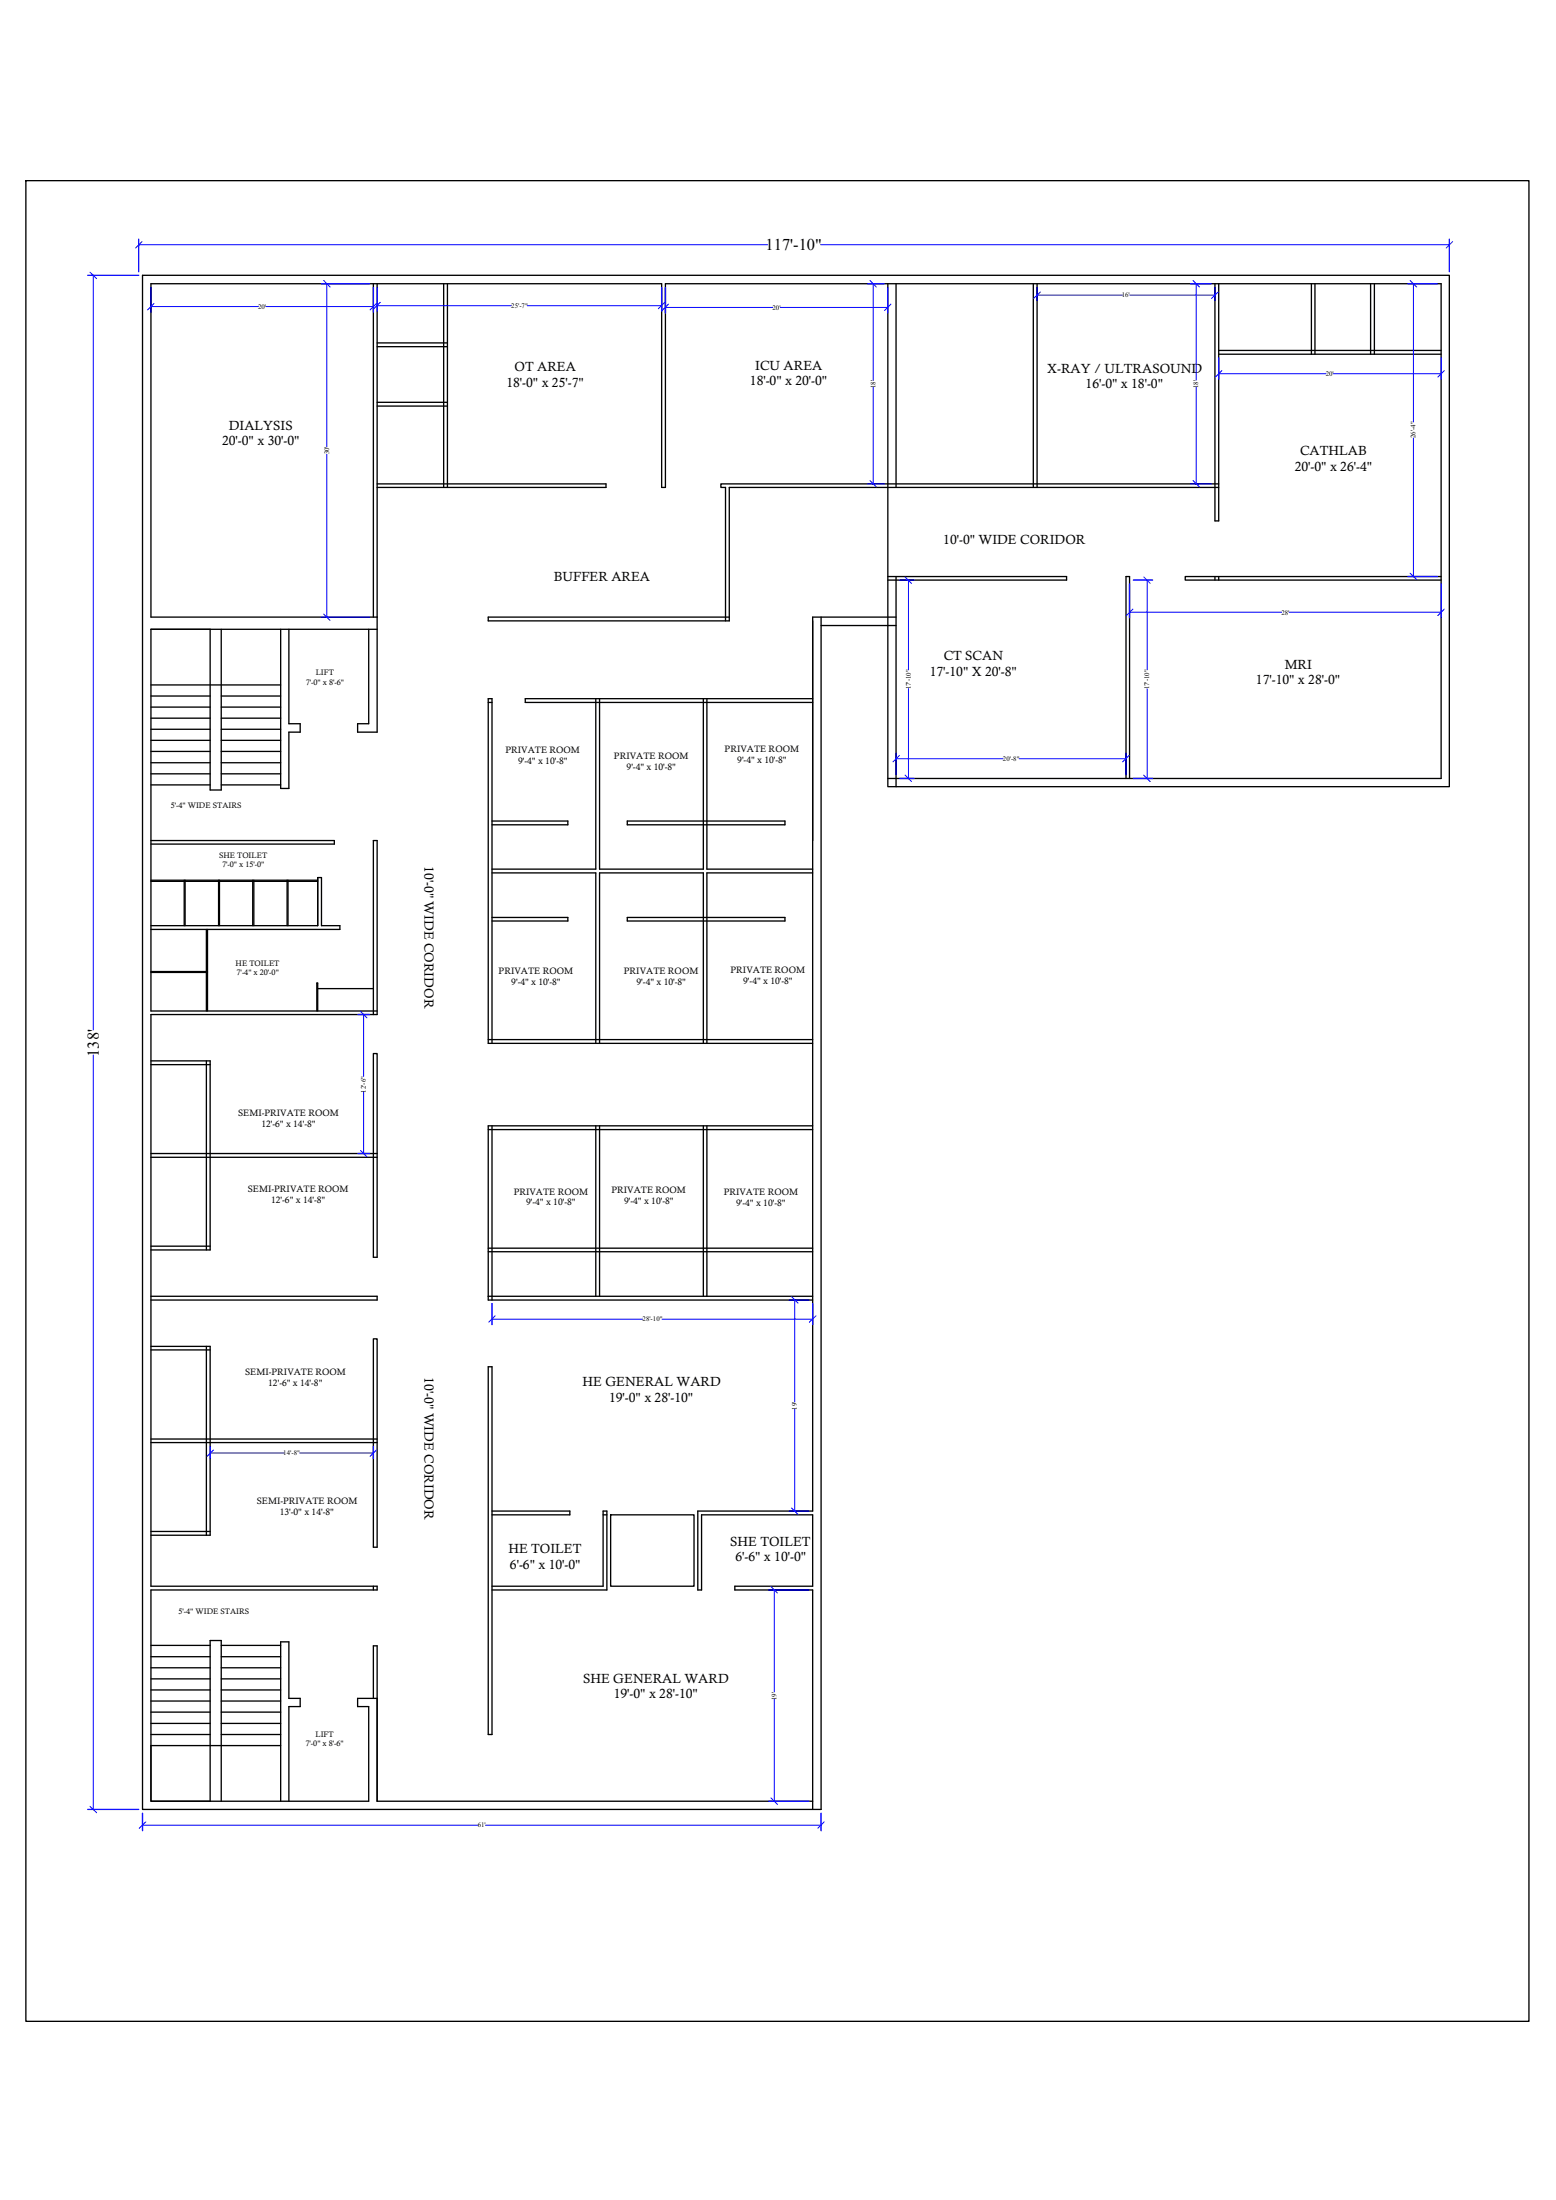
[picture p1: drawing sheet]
<svg xmlns="http://www.w3.org/2000/svg" width="297mm" height="420mm" viewBox="0 0 297 420" stroke-linecap="round" stroke-linejoin="round" font-family="sans-serif">
<!-- layer: A-ANNO-DIMS-30 -->
<g fill="none" stroke="#00f" stroke-width=".25">
<path d="M16.7 52.6h9.8M26.5 45.7v6.2M28.8 54.9v4.7M61.3 54.2h9.3M71.3 54.9v4.7M72 54.9v4.5M126.3 54.9v4.5M127 54.9v4.9M165.6 54.2h3.2M169.5 54.9v4.9M198 54.9v2.5M227.3 54.2h3.9"/>
<path d="M231.9 54.9v2.5M268.8 54.2h5.6M276.7 45.7v6.2M232.6 68.3v4.1M275.1 68.3v4.1M165.6 92.4h3.2M227.3 92.4h3.9M61.3 117.9h9.3M171.8 110.8h2.7M215.6 111.5v6.5M216.4 110.8h3.6M268.8 110.1h5.6"/>
<path d="M275.1 111.5v6.5M171.1 143.8v4.2M171.8 148.7h2.7M215 143.8v4.2M216.4 148.7h3.6M68.4 193.8h2.2M68.4 220.3h2.2M93.9 249v4M150.7 248.3h3.7M155.1 249v4M40.1 276.2v2.4M71.3 276.2v2.4"/>
<path d="M150.7 288.6h3.7M146.8 303.7h7.6M16.7 345.6h9.8M27.2 346.3v3.3M146.8 344h7.6M156.7 346.3v3.3"/>
</g>
<g fill="none" stroke="#00f" stroke-width=".19">
<path d="M17.8 52.6v144.1M26.5 46.7h120M28.8 58.5h20.5M50.7 58.5h20.6M62.4 54.2v31.1M72 58.4h25.6M100.7 58.4h25.6M127 58.7h20.5M149 58.7h20.5M156.7 46.7h120M166.7 54.2v18.4M198 56.3h16.3"/>
<path d="M215.6 56.3h16.3M228.3 54.2v18.4M269.8 54.2v26.4M166.7 74v18.4M228.3 74v18.4M232.6 71.4h20.5M254.6 71.4h20.5M62.4 86.7v31.2M269.8 83.7v26.4M173.4 110.8v17.1M215.6 116.9h29M219 110.8v17.1"/>
<path d="M246.1 116.9h29M173.4 131.5v17.2M219 131.5v17.2M171.1 144.9h20.4M194.5 144.9h20.5M69.4 193.8v11.8M17.8 201.5v144.1M69.4 208.5v11.8M93.9 251.9h28.8M126.4 251.9h28.7M151.7 248.3v19.5M40.1 277.5h14.1"/>
<path d="M57.2 277.5h14.1M151.7 269.1v19.5M147.8 303.7v19.4M147.8 324.5v19.5M27.2 348.6h64.1M92.7 348.6h64"/>
</g>
<!-- layer: 0 -->
<g fill="none" stroke="#00f" stroke-width=".19">
<path d="M17.2 52l1.2 1.2M27.1 46.1l-1.2 1.3M29.4 58l-1.2 1.2M61.8 53.6l1.2 1.2M71.9 58l-1.3 1.2M72.6 57.7l-1.2 1.3M126.9 57.7l-1.2 1.3M127.6 58.1l-1.2 1.2M166.1 53.6l1.2 1.2M170.1 58.1l-1.2 1.2M198.6 55.8l-1.3 1.2M227.7 53.6l1.3 1.2"/>
<path d="M232.6 55.8l-1.3 1.2M269.2 53.6l1.3 1.2M277.3 46.1l-1.2 1.3M233.2 70.8l-1.2 1.2M275.7 70.8l-1.2 1.2M166.1 91.8l1.2 1.2M227.7 91.8l1.3 1.2M61.8 117.3l1.2 1.2M172.8 110.2l1.2 1.2M216.3 116.3l-1.3 1.3M218.3 110.2l1.3 1.2M269.2 109.5l1.3 1.2"/>
<path d="M275.7 116.3l-1.2 1.3M171.7 144.3l-1.2 1.2M172.8 148l1.2 1.3M215.5 144.3l-1.2 1.2M218.3 148l1.3 1.3M68.8 193.2l1.2 1.2M68.8 219.7l1.2 1.2M94.5 251.3l-1.2 1.2M151.1 247.7l1.2 1.2M155.8 251.3l-1.3 1.2M40.8 276.9l-1.3 1.2M71.9 276.9l-1.3 1.2"/>
<path d="M151.1 288l1.2 1.2M147.2 303l1.2 1.2M17.2 345l1.2 1.2M27.8 347.9l-1.2 1.3M147.2 343.4l1.2 1.2M157.3 347.9l-1.2 1.3"/>
</g>
<!-- layer: walls -->
<g fill="none" stroke="#000" stroke-width=".25">
<path d="M4.9 34.5h287v351.5h-287zM71.3 54.2v63.7M72 54.2v85.6h-3.7v-1.6h2.1v-18M84.7 54.2v38.9M85.4 54.2v38.9M169.5 54.2v96h107.2v-97.6h-249.5v293h129.5v-227.7M171.1 54.2v38.9M197.3 54.2v38.9M198 54.2v38.9M231.9 54.2v45.3h.7v-45.3M250.3 54.2v13.4M251 54.2v13.4"/>
<path d="M261.6 54.2v13.4M262.4 54.2v13.4M72 77.6h13.4M72 76.8h13.4M72 66.2h13.4M72 65.5h13.4M232.6 66.9h42.5M232.6 67.6h42.5M72 92.4h43.7v.7h-43.7M232.6 92.4h-95v.7h.9v25.5M232.6 93.1h-93.4v25.5h-46v-.7h46M72 117.9h-43.2v-63.7h97.5v38.9h.7v-38.9h148.1v94.5h-105.6"/>
<path d="M156.7 119.5h14.4M169.5 110.1h34.1v.7h-34.1M171.1 117.9h-16v170.7h-21.9v15.1h.7v-14.4h21.2v13.6h-14.8v.8h14.8v41.9M171.1 110.1v40.1M231.9 110.1v.7M232.6 110.1v.7M275.1 110.1h-48.8v.7h48.8M28.8 130.8h24.8M28.8 132.9h11.3M28.8 135h11.3M28.8 137.2h11.3M28.8 139.3h11.3"/>
<path d="M40.1 120.2v30.7h2.1v-30.7M42.2 132.9h11.4M42.2 135h11.4M42.2 137.2h11.4M42.2 139.3h11.4M53.6 120.2v30.4h1.5v-10.8h2.2v-1.6h-2.2v-18M72 120.2h-43.2v72.9h43.2M93.2 134.2h.7M113.7 133.4v32.6h-19.8M114.5 133.4v32.6h19.8v-32.6M134.9 133.4v32.6h20.2M155.1 133.4h-54.8v.8h54.8"/>
<path d="M28.8 141.4h11.3M28.8 143.5h11.3M28.8 145.7h11.3M28.8 147.8h11.3M28.8 149.9h11.3M42.2 141.4h11.4M42.2 143.5h11.4M42.2 145.7h11.4M42.2 147.8h11.4M42.2 149.9h11.4M93.9 156.8h14.5v.7h-14.5M119.7 156.8h30.1v.7h-30.1z"/>
<path d="M215 148.7v-38.6h.6v38.6M28.8 160.5h35v.7h-35M28.8 176.8h31.8v-9.2h.8v9.2h3.5v.7h-36.1M28.8 168.3h31.8M28.8 168.1h31.8M35.2 168.1v8.7M35.3 168.1v8.7M39.4 177.5v15.6M39.6 177.5v15.6M41.7 168.1v8.7M41.9 168.1v8.7M48.2 168.1v8.7"/>
<path d="M48.5 168.1v8.7M54.8 168.1v8.7M55 168.1v8.7M93.9 166.7h19.8v32.6M93.9 175.2h14.5v.7h-14.5M119.7 175.2h30.1v.7h-30.1zM155.1 166.7h-20.2v32.6M28.8 185.5h10.8M28.8 185.7h10.8M60.5 193.1v-5.4h.1v5.4M60.6 188.8h10.7M71.3 193.8v-33.3h.7v33.3h-43.2v109.1h43.2v.8h-43.2v40.3h41.6v-18.1h-2.1v-1.5h3.7"/>
<path d="M93.2 198.5h61.9M93.9 199.3v-65.9h-.7v65.9h61.9M114.5 199.3v-32.6h19.8v32.6M28.8 202.6h11.3v36.1h-11.3M28.8 203.3h11.3M39.4 202.6v36.1M71.3 201.2h.7v38.9h-.7zM93.2 215.7h61.9M93.9 215v33.3M113.7 215v32.6M114.5 215v32.6M134.3 215v32.6"/>
<path d="M134.9 215v32.6M155.1 215h-61.9v33.3h61.9M28.8 220.3h43.2M28.8 221h43.2M28.8 238h11.3M93.2 239.1h61.9M93.2 238.4h61.9M28.8 257.1h11.3v36.1h-11.3M28.8 247.6h43.2v.7h-43.2M28.8 257.8h11.3M39.4 257.1v36.1M71.3 255.7h.7v39.8h-.7z"/>
<path d="M93.2 247.6h61.9M28.8 274.8h43.2M28.8 275.5h43.2M93.2 261h.7v70.3h-.7zM28.8 292.5h11.3M93.9 288.6h14.9v.7h-14.9M115.1 289.3h.8M116.6 289.3h15.9v13.6h-15.9zM28.8 318.5h11.3M28.8 316.4h11.3M28.8 314.2h11.3M42.2 318.5h11.4"/>
<path d="M42.2 316.4h11.4M42.2 314.2h11.4M71.3 302.9v.8M93.9 302.9h21.2v-14.3h.8v15.1h-22M28.8 331.3h11.3M28.8 329.1h11.3M28.8 327h11.3M28.8 324.9h11.3M28.8 322.7h11.3M28.8 320.6h11.3M42.2 331.3h11.4M42.2 329.1h11.4"/>
<path d="M42.2 327h11.4M42.2 324.9h11.4M42.2 322.7h11.4M42.2 320.6h11.4M53.6 333.4h-24.8v10.6h11.3v-30.7h2.1v30.7M71.3 324.4v-10.1h.7v29.7h83.1M53.6 344v-30.4h1.5v10.8h2.2v1.5h-2.2v18.1"/>
</g>
<g font-size="3.1">
<text x="146.2" y="47.8">117'-10&quot;</text>
<text x="18.9" y="201.8" transform="rotate(-90 18.9 201.8)">138'</text>
</g>
<g font-size="2.5">
<text x="98.2" y="70.9">OT AREA</text>
<text x="144.2" y="70.7">ICU AREA</text>
<text x="199.9" y="71.2">X-RAY / ULTRASOUND</text>
<text x="96.7" y="73.9">18'-0&quot; x 25'-7&quot;</text>
<text x="143.2" y="73.6">18'-0&quot; x 20'-0&quot;</text>
<text x="207.2" y="74.1">16'-0&quot; x 18'-0&quot;</text>
<text x="43.7" y="82.1">DIALYSIS</text>
<text x="42.4" y="85">20'-0&quot; x 30'-0&quot;</text>
<text x="247.2" y="89.9">20'-0&quot; x 26'-4&quot;</text>
<text x="248.2" y="86.9">CATHLAB</text>
<text x="180.1" y="103.9">10'-0&quot; WIDE CORIDOR</text>
<text x="105.7" y="111">BUFFER AREA</text>
<text x="177.5" y="129">17'-10&quot; X 20'-8&quot;</text>
<text x="180.2" y="126.1">CT SCAN</text>
<text x="239.8" y="130.7">17'-10&quot; x 28'-0&quot;</text>
<text x="245.3" y="127.7">MRI</text>
<text x="81.1" y="165.4" transform="rotate(90 81.1 165.4)">10'-0&quot; WIDE CORIDOR</text>
<text x="81.1" y="263.1" transform="rotate(90 81.1 263.1)">10'-0&quot; WIDE CORIDOR</text>
<text x="111.2" y="264.8">HE GENERAL WARD</text>
<text x="116.3" y="267.7">19'-0&quot; x 28'-10&quot;</text>
<text x="97.1" y="296.7">HE TOILET</text>
<text x="97.4" y="299.6">6'-6&quot; x 10'-0&quot;</text>
<text x="139.4" y="295.2">SHE TOILET</text>
<text x="140.4" y="298.2">6'-6&quot; x 10'-0&quot;</text>
<text x="111.3" y="321.4">SHE GENERAL WARD</text>
<text x="117.2" y="324.4">19'-0&quot; x 28'-10&quot;</text>
</g>
<g font-size="1.8">
<text x="96.5" y="143.8">PRIVATE ROOM</text>
<text x="138.3" y="143.6">PRIVATE ROOM</text>
<text x="98.9" y="145.8">9'-4&quot; x 10'-8&quot;</text>
<text x="117.2" y="144.9">PRIVATE ROOM</text>
<text x="119.6" y="147">9'-4&quot; x 10'-8&quot;</text>
<text x="140.7" y="145.7">9'-4&quot; x 10'-8&quot;</text>
<text x="95.2" y="186">PRIVATE ROOM</text>
<text x="139.5" y="185.8">PRIVATE ROOM</text>
<text x="97.6" y="188">9'-4&quot; x 10'-8&quot;</text>
<text x="119.1" y="186">PRIVATE ROOM</text>
<text x="121.5" y="188.1">9'-4&quot; x 10'-8&quot;</text>
<text x="141.9" y="187.9">9'-4&quot; x 10'-8&quot;</text>
<text x="45.5" y="213.1">SEMI-PRIVATE ROOM</text>
<text x="49.9" y="215.2">12'-6&quot; x 14'-8&quot;</text>
<text x="47.3" y="227.7">SEMI-PRIVATE ROOM</text>
<text x="116.7" y="227.9">PRIVATE ROOM</text>
<text x="51.8" y="229.7">12'-6&quot; x 14'-8&quot;</text>
<text x="98.1" y="228.1">PRIVATE ROOM</text>
<text x="100.4" y="230.2">9'-4&quot; x 10'-8&quot;</text>
<text x="119.2" y="230">9'-4&quot; x 10'-8&quot;</text>
<text x="138.2" y="228.2">PRIVATE ROOM</text>
<text x="140.5" y="230.3">9'-4&quot; x 10'-8&quot;</text>
<text x="46.8" y="262.7">SEMI-PRIVATE ROOM</text>
<text x="51.2" y="264.8">12'-6&quot; x 14'-8&quot;</text>
<text x="49" y="287.2">SEMI-PRIVATE ROOM</text>
<text x="53.4" y="289.3">13'-0&quot; x 14'-8&quot;</text>
</g>
<g font-size="1.5">
<text x="58.4" y="130.8">7'-0&quot; x 8'-6&quot;</text>
<text x="60.3" y="129">LIFT</text>
<text x="32.6" y="154.3">5'-4&quot; WIDE STAIRS</text>
<text x="41.8" y="163.8">SHE TOILET</text>
<text x="42.4" y="165.6">7'-0&quot; x 15'-0&quot;</text>
<text x="45" y="184.4">HE TOILET</text>
<text x="45.2" y="186.2">7'-4&quot; x 20'-0&quot;</text>
<text x="34.1" y="308.3">5'-4&quot; WIDE STAIRS</text>
<text x="58.3" y="333.5">7'-0&quot; x 8'-6&quot;</text>
<text x="60.2" y="331.7">LIFT</text>
</g>
<g font-size="1.3">
<text x="49.3" y="59">20'</text>
<text x="97.6" y="58.8">25'-7&quot;</text>
<text x="147.5" y="59.1">20'</text>
<text x="214.2" y="56.8">16'</text>
<text x="253.1" y="71.8">20'</text>
<text x="167.1" y="74.1" transform="rotate(-90 167.1 74.1)">18'</text>
<text x="228.8" y="74.1" transform="rotate(-90 228.8 74.1)">18'</text>
<text x="270.2" y="83.7" transform="rotate(-90 270.2 83.7)">26'-4&quot;</text>
<text x="62.9" y="86.8" transform="rotate(-90 62.9 86.8)">30'</text>
<text x="244.6" y="117.4">28'</text>
<text x="173.8" y="131.7" transform="rotate(-90 173.8 131.7)">17'-10&quot;</text>
<text x="219.4" y="131.7" transform="rotate(-90 219.4 131.7)">17'-10&quot;</text>
<text x="191.5" y="145.3">20'-8&quot;</text>
<text x="69.8" y="208.7" transform="rotate(-90 69.8 208.7)">12'-6&quot;</text>
<text x="122.7" y="252.3">28'-10&quot;</text>
<text x="152.1" y="269.2" transform="rotate(-90 152.1 269.2)">19'</text>
<text x="54.1" y="277.9">14'-8&quot;</text>
<text x="148.2" y="324.7" transform="rotate(-90 148.2 324.7)">19'</text>
<text x="91.2" y="349">61'</text>
</g>
</svg>
